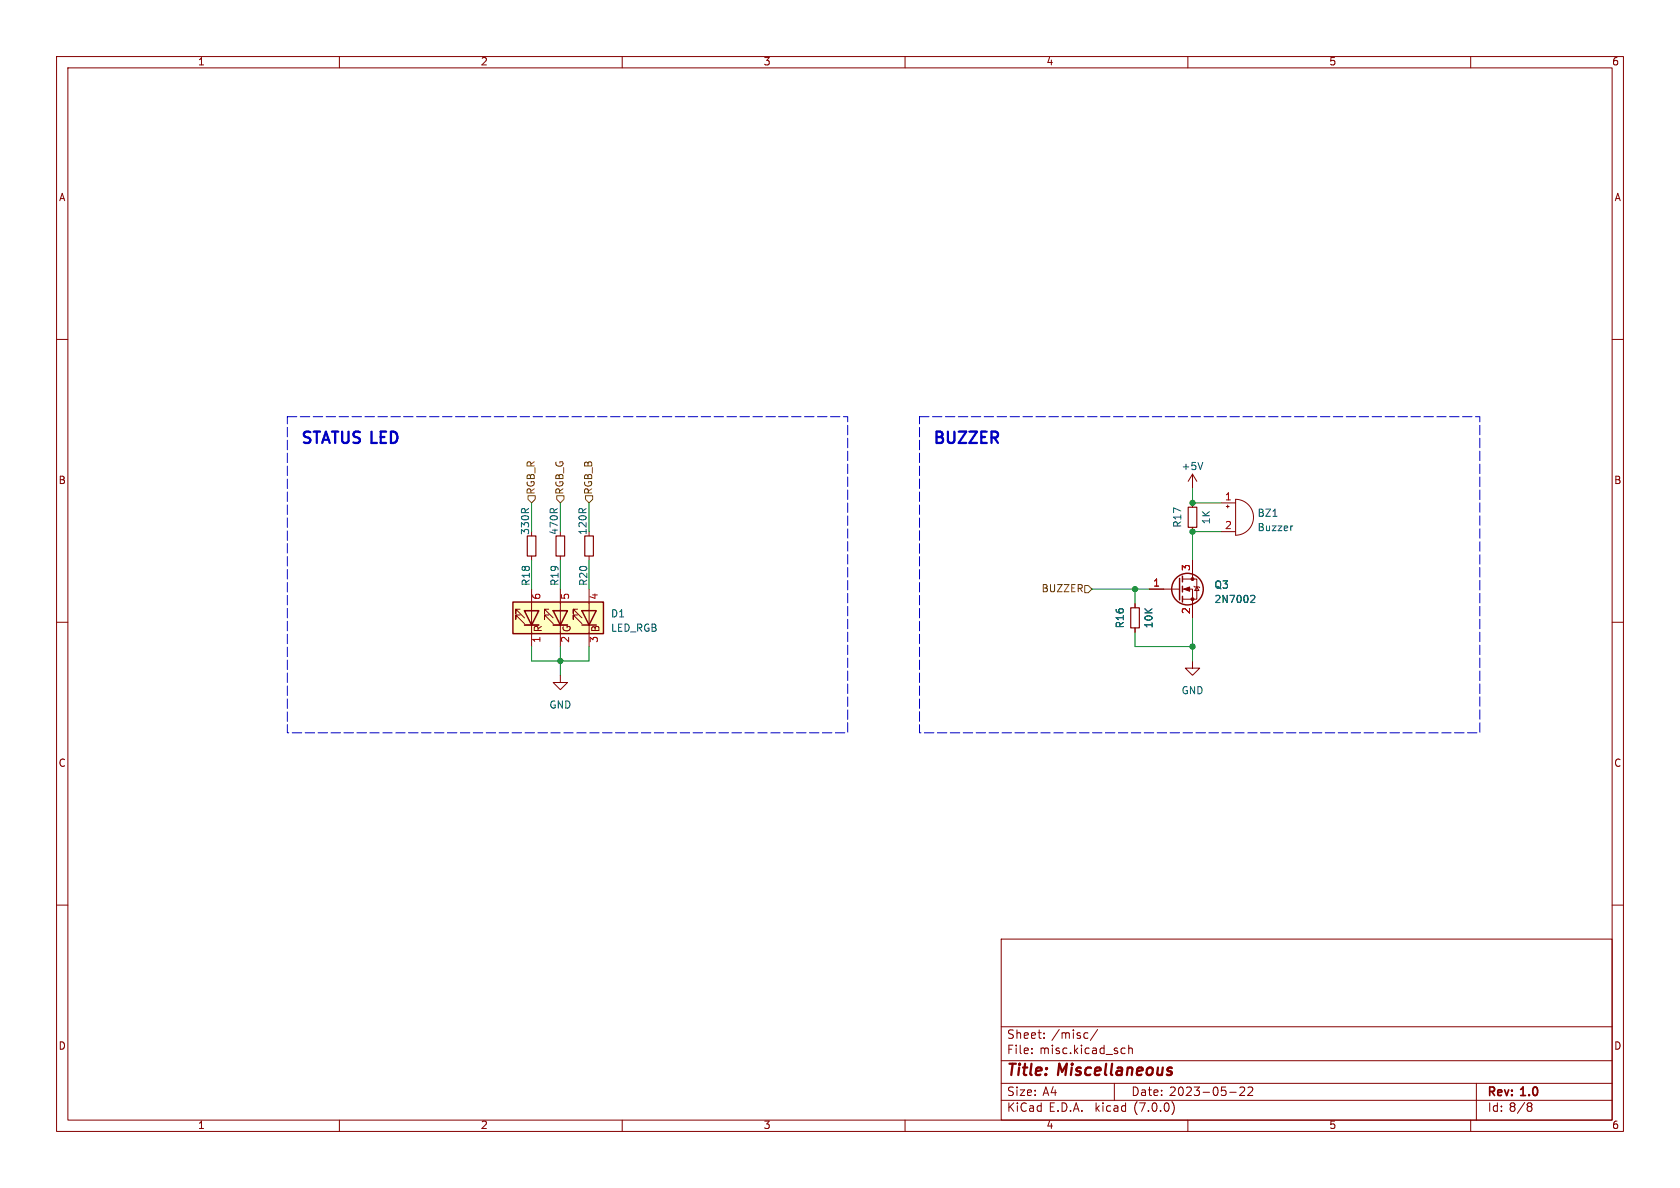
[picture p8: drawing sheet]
<svg xmlns="http://www.w3.org/2000/svg" width="297mm" height="210mm" viewBox="0 0 297 210" stroke-linecap="round" stroke-linejoin="round" font-family="sans-serif">
<g fill="none" stroke="#840000" stroke-width=".18">
<path d="M10 10h277v190h-277zM12 12h273v186h-273zM60 10v2M110 10v2M160 10v2M210 10v2M260 10v2M10 60h2M285 60h2M94 98.3v.8M99.1 98.3v.8M104.1 98.3v.8"/>
<path d="M210.8 83.8v2.6M210.8 88.9v.8M210.8 93.2v.8M210.8 99.1v3.3M210.8 83.8l-.7 1.3M210.8 83.8l.8 1.3M215.9 88.9h2.5M215.9 94h2.5M216.8 89.5h.5M217 89.3v.5M218.4 88.3a3.2 3.2 0 0 1 3.2 3.1 3.2 3.2 0 0 1-3.2 3.2zM10 110h2"/>
<path d="M91.9 108.7h-.7v.8v-.8l1.5 1.5M91.9 107.7h-.7v.8v-.8l1.5 1.5M92.7 108h2.5zM92.7 108h.1M92.7 110.5h2.5M94 104.1v10.2M97 108.7h-.7v.8v-.8l1.5 1.5M97 107.7h-.7v.8v-.8l1.5 1.5M97.8 108h2.5zM97.8 108h.1M97.8 110.5h2.5M99.1 119.4v1.3h1.2l-1.2 1.2-1.3-1.2h1.3"/>
<path d="M99.1 104.1v10.2M102.1 108.7h-.8v.8v-.8l1.6 1.5M102.1 107.7h-.8v.8v-.8l1.6 1.5M104.1 104.1v10.2M200.7 106.7v.7M200.7 111v.8M203.2 104.1h5.3M209 104.1h1.8v5.1M209 102.4h2.6v3.5h-2.6M210.8 116.8v1.3h1.3l-1.3 1.3-1.3-1.3h1.3M211.1 103.6l.1 .2h.8l.1 .1M211.6 103.8l.4 .6h-.8z"/>
<path d="M285 110h2M10 160h2M285 160h2M177 166h108v32h-108zM60 198v2M110 198v2M160 198v2M177 194.5h108M177 191.5h108M177 187.5h108M177 181.5h108M182.4 186.1v.2"/>
<path d="M182.4 185.3v.2M184.6 183.4v.2M184.6 182.6v.2M191.9 182.6h.4M192.3 183.5l-.4 .1M194 182l-1.2 1.9M197 191.5v3M198.5 185.3h.4M198.9 186.2l-.4 .1M199.5 185.4l.3-.1h.3l.1 1M199.5 184.8v1.5M207.2 194.8a1.74 1.74 0 0 1 0 2.2"/>
<path d="M210 198v2M217.4 193.1h1.1M219.2 192.3l.6-.1 .2 .1v.3l-.9 1.1h.9M220.6 192.3l.6-.1 .2 .1 .1 .3-1 1.1h1M260 198v2M261 191.5v6.5M270.3 195.6h.2M270.5 195l.3 .2-.3 .4M270.5 195.6l.3 .1v.5l-.3 .3h-.2"/>
</g>
<path d="M93.2 94.7h1.5v3.6h-1.5zM98.3 94.7h1.5v3.6h-1.5zM103.4 94.7h1.5v3.6h-1.5zM210.1 89.7h1.5v3.5h-1.5zM199.9 107.4h1.5v3.6h-1.5z" fill="none" stroke="#840000" stroke-width=".2"/>
<g fill="none" stroke="#840000" stroke-width=".25">
<path d="M90.7 106.4h16v5.6h-16zM92.7 108h2.5l-1.2 2.5zM92.7 110.5h2.5M97.8 108h2.5l-1.2 2.5zM97.8 110.5h2.5M102.9 108h2.5l-1.3 2.5zM102.9 110.5h2.5M208.5 102.2v3.8M209 101.9v1M209 103.6v1M209 105.4v1"/>
<circle cx="209.9" cy="104.1" r="2.79"/>
</g>
<g fill="#840000" stroke="#840000" stroke-width=".18">
<path d="M209.3 104.1l1-.3v.7z"/>
<circle cx="210.8" cy="105.9" r=".25"/>
<circle cx="210.8" cy="102.4" r=".25"/>
</g>
<path d="M212.6 81.7l-.4 1.3M228.6 93h-.3M221.3 105.2l.4 .1 .1 .3-.7 .9h.7" fill="none" stroke="#006464" stroke-width=".18"/>
<path d="M90.7 106.4h16v5.6h-16z" fill="#ffffc2" stroke="#ffffc2" stroke-width=".18"/>
<path d="M93.3 87.6h1.3v.7l-.6 .6-.7-.6zM98.4 87.6h1.3v.7l-.6 .6-.7-.6zM103.5 87.6h1.3v.7l-.7 .6-.6-.6zM191.8 103.5h.6l.6 .6-.6 .7h-.6z" fill="none" stroke="#725600" stroke-width=".18"/>
<path d="M50.8 73.7h99.1v55.8h-99.1v-55.8M162.6 73.7h99v55.8h-99v-55.8" fill="none" stroke="#0000c2" stroke-width=".18" stroke-dasharray="1.7 .6"/>
<g fill="none" stroke="#009600" stroke-width=".18">
<path d="M94 88.9v5.1M94 99.1v5M99.1 88.9v5.1M99.1 99.1v5M104.1 88.9v5.1M104.1 99.1v5M210.8 86.4v2.5h5.1M215.9 94h-5.1v5.1M94 114.3v2.5h10.1v-2.5M99.1 114.3v5.1M193 104.1h10.2M200.7 111.8v2.5h10.1"/>
<path d="M200.7 104.1v2.6M210.8 109.2v7.6"/>
</g>
<g fill="#009600" stroke="#009600" stroke-width=".18">
<circle cx="99.1" cy="116.8" r=".46"/>
<circle cx="200.7" cy="104.1" r=".46"/>
<circle cx="210.8" cy="114.3" r=".46"/>
<circle cx="210.8" cy="88.9" r=".46"/>
<circle cx="210.8" cy="94" r=".46"/>
</g>
<g font-size="2.8" fill="#0000c2">
<text x="53.3" y="78.7">STATUS LED</text>
<text x="165.1" y="78.7">BUZZER</text>
</g>
<g font-size="2.8" fill="#840000">
<text x="178" y="190.8">Title:</text>
<text x="187.1" y="190.8">Miscellaneous</text>
</g>
<g font-size="2.1" fill="#840000">
<text x="178" y="183.9">Sheet:</text>
<text x="185.9" y="183.9">/misc/</text>
<text x="178" y="186.6">File:</text>
<text x="183.8" y="186.6">misc.kicad_sch</text>
<text x="178" y="196.8">KiCad</text>
<text x="178" y="194">Size:</text>
<text x="184.3" y="194">A4</text>
<text x="185.4" y="196.8">E.D.A.</text>
<text x="193.7" y="196.8">kicad</text>
<text x="200" y="194">Date:</text>
<text x="200.6" y="196.8">(7.0.0)</text>
<text x="206.7" y="194">2023-05-22</text>
<text x="263" y="194.2">Rev:</text>
<text x="263" y="196.8">Id: 8/8</text>
<text x="269" y="194.2">1.0</text>
</g>
<g font-size="1.8" fill="#840000">
<text x="35" y="11.8">1</text>
<text x="85" y="11.8">2</text>
<text x="135" y="11.8">3</text>
<text x="185" y="11.8">4</text>
<text x="235" y="11.8">5</text>
<text x="285" y="11.8">6</text>
<text x="10.4" y="35.8">A</text>
<text x="285.4" y="35.8">A</text>
<text x="10.3" y="85.8">B</text>
<text x="285.3" y="85.8">B</text>
<text x="96.1" y="111.8" transform="rotate(-90 96.1 111.8)">R</text>
<text x="101.2" y="111.8" transform="rotate(-90 101.2 111.8)">G</text>
<text x="106.2" y="111.8" transform="rotate(-90 106.2 111.8)">B</text>
<text x="10.3" y="135.8">C</text>
<text x="285.3" y="135.8">C</text>
<text x="10.3" y="185.8">D</text>
<text x="285.3" y="185.8">D</text>
<text x="35" y="199.8">1</text>
<text x="85" y="199.8">2</text>
<text x="135" y="199.8">3</text>
<text x="185" y="199.8">4</text>
<text x="235" y="199.8">5</text>
<text x="285" y="199.8">6</text>
</g>
<g font-size="1.8" fill="#006464">
<text x="208.8" y="83.4">+5V</text>
<text x="93.8" y="94.6" transform="rotate(-90 93.8 94.6)">330R</text>
<text x="98.9" y="94.6" transform="rotate(-90 98.9 94.6)">470R</text>
<text x="104" y="94.6" transform="rotate(-90 104 94.6)">120R</text>
<text x="209.1" y="93.3" transform="rotate(-90 209.1 93.3)">R17</text>
<text x="214.2" y="92.7" transform="rotate(-90 214.2 92.7)">1K</text>
<text x="222.3" y="91.6">BZ1</text>
<text x="222.3" y="94.2">Buzzer</text>
<text x="93.9" y="103.6" transform="rotate(-90 93.9 103.6)">R18</text>
<text x="99" y="103.6" transform="rotate(-90 99 103.6)">R19</text>
<text x="104.1" y="103.6" transform="rotate(-90 104.1 103.6)">R20</text>
<text x="214.6" y="104.3">Q3</text>
<text x="214.6" y="106.9">2N7002</text>
<text x="108" y="109.4">D1</text>
<text x="108" y="112">LED_RGB</text>
<text x="198.9" y="111.1" transform="rotate(-90 198.9 111.1)">R16</text>
<text x="204" y="111.1" transform="rotate(-90 204 111.1)">10K</text>
<text x="97.1" y="125.5">GND</text>
<text x="208.8" y="123">GND</text>
</g>
<g font-size="1.8" fill="#725600">
<text x="94.8" y="87.4" transform="rotate(-90 94.8 87.4)">RGB_R</text>
<text x="99.9" y="87.4" transform="rotate(-90 99.9 87.4)">RGB_G</text>
<text x="105" y="87.4" transform="rotate(-90 105 87.4)">RGB_B</text>
<text x="184" y="105">BUZZER</text>
</g>
<g font-size="1.8" fill="#a90000">
<text x="216.5" y="88.6">1</text>
<text x="216.5" y="93.7">2</text>
<text x="210.6" y="101" transform="rotate(-90 210.6 101)">3</text>
<text x="95.9" y="106.1" transform="rotate(-90 95.9 106.1)">6</text>
<text x="101" y="106.1" transform="rotate(-90 101 106.1)">5</text>
<text x="106" y="106.1" transform="rotate(-90 106 106.1)">4</text>
<text x="203.8" y="103.9">1</text>
<text x="95.9" y="113.7" transform="rotate(-90 95.9 113.7)">1</text>
<text x="101" y="113.7" transform="rotate(-90 101 113.7)">2</text>
<text x="106" y="113.7" transform="rotate(-90 106 113.7)">3</text>
<text x="210.6" y="108.6" transform="rotate(-90 210.6 108.6)">2</text>
</g>
</svg>
